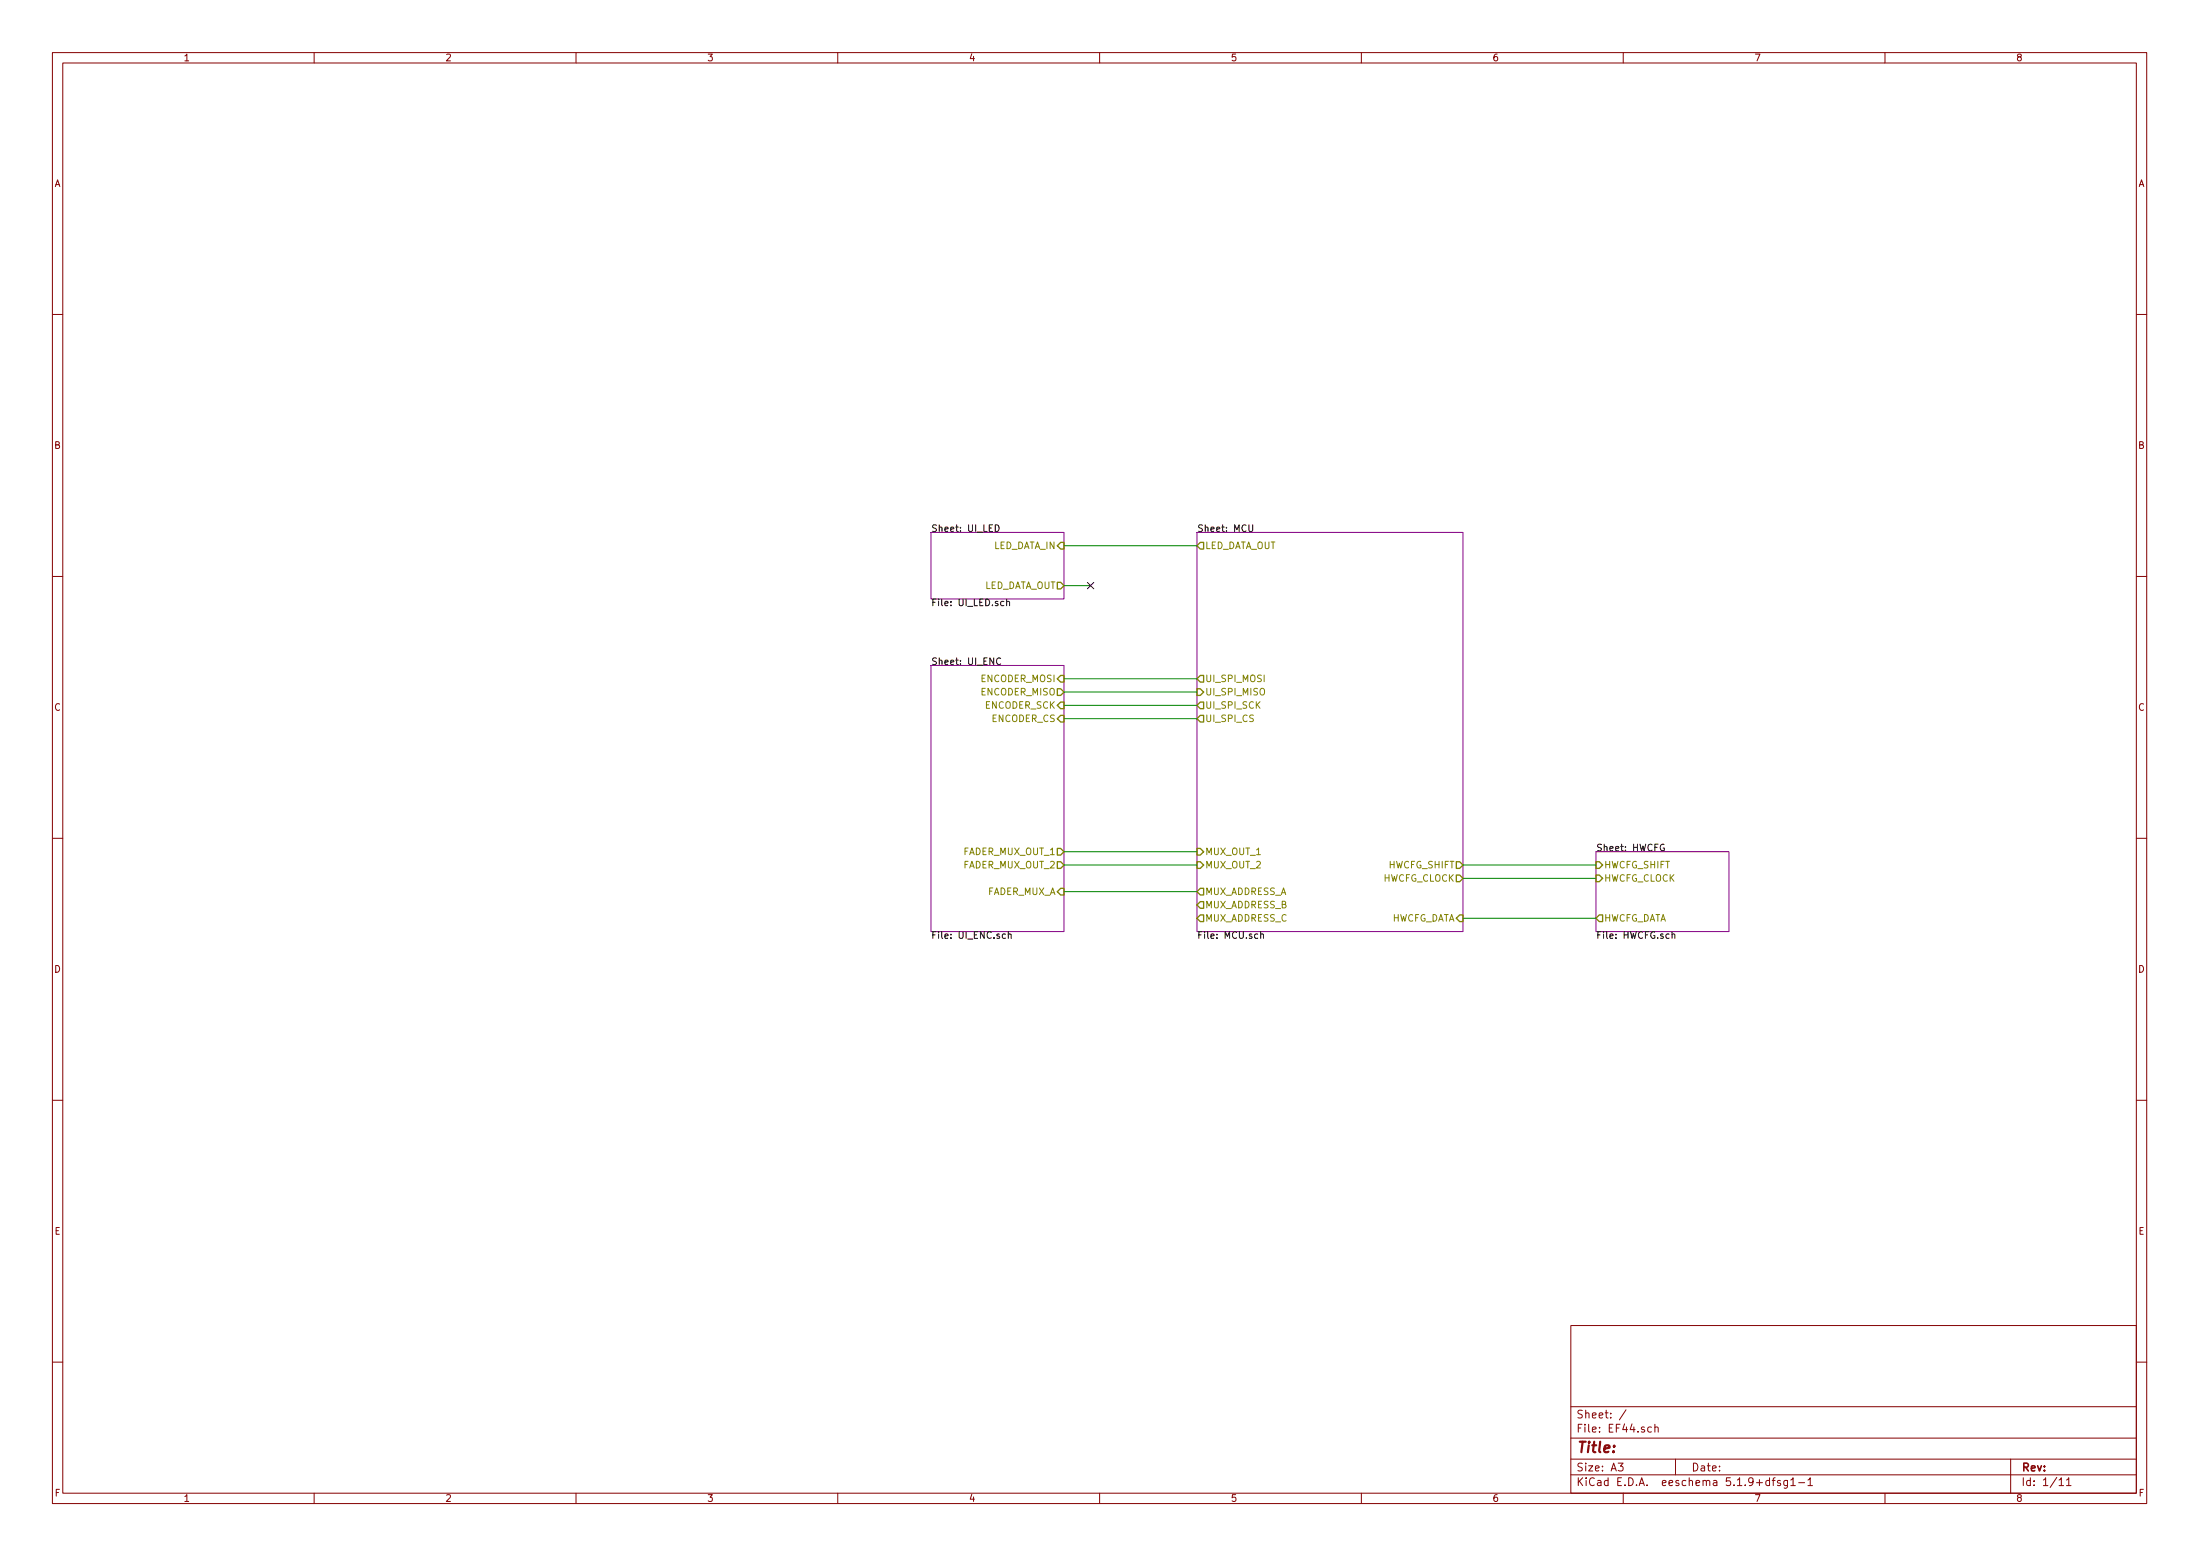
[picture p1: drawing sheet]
EESchema Schematic File Version 4
EELAYER 30 0
EELAYER END
$Descr A3 16535 11693
encoding utf-8
Sheet 1 11
Title ""
Date ""
Rev ""
Comp ""
Comment1 ""
Comment2 ""
Comment3 ""
Comment4 ""
$EndDescr
$Sheet
S 7000 4000 1000 500 
U 5D735388
F0 "UI_LED" 50
F1 "UI_LED.sch" 50
F2 "LED_DATA_IN" I R 8000 4100 50 
F3 "LED_DATA_OUT" O R 8000 4400 50 
$EndSheet
$Sheet
S 12000 6400 1000 600 
U 5DC2DC06
F0 "HWCFG" 50
F1 "HWCFG.sch" 50
F2 "HWCFG_DATA" O L 12000 6900 50 
F3 "HWCFG_CLOCK" I L 12000 6600 50 
F4 "HWCFG_SHIFT" I L 12000 6500 50 
$EndSheet
$Sheet
S 9000 4000 2000 3000
U 5D757C78
F0 "MCU" 50
F1 "MCU.sch" 50
F2 "MUX_ADDRESS_A" O L 9000 6700 50 
F3 "MUX_ADDRESS_B" O L 9000 6800 50 
F4 "MUX_ADDRESS_C" O L 9000 6900 50 
F5 "MUX_OUT_1" I L 9000 6400 50 
F6 "MUX_OUT_2" I L 9000 6500 50 
F7 "LED_DATA_OUT" O L 9000 4100 50 
F8 "HWCFG_DATA" I R 11000 6900 50 
F9 "HWCFG_CLOCK" O R 11000 6600 50 
F10 "HWCFG_SHIFT" O R 11000 6500 50 
F11 "UI_SPI_MOSI" O L 9000 5100 50 
F12 "UI_SPI_MISO" I L 9000 5200 50 
F13 "UI_SPI_SCK" O L 9000 5300 50 
F14 "UI_SPI_CS" O L 9000 5400 50 
$EndSheet
Wire Wire Line
	9000 4100 8000 4100
Wire Wire Line
	11000 6500 12000 6500
Wire Wire Line
	11000 6600 12000 6600
Wire Wire Line
	11000 6900 12000 6900
Wire Wire Line
	8000 4400 8200 4400
NoConn ~ 8200 4400
$Sheet
S 7000 5000 1000 2000
U 5D744189
F0 "UI_ENC" 50
F1 "UI_ENC.sch" 50
F2 "ENCODER_MISO" O R 8000 5200 50 
F3 "ENCODER_MOSI" I R 8000 5100 50 
F4 "ENCODER_SCK" I R 8000 5300 50 
F5 "ENCODER_CS" I R 8000 5400 50 
F6 "FADER_MUX_OUT_1" O R 8000 6400 50 
F7 "FADER_MUX_A" I R 8000 6700 50 
F8 "FADER_MUX_OUT_2" O R 8000 6500 50 
$EndSheet
Wire Wire Line
	8000 5100 9000 5100
Wire Wire Line
	9000 5200 8000 5200
Wire Wire Line
	8000 5300 9000 5300
Wire Wire Line
	9000 5400 8000 5400
Wire Wire Line
	8000 6400 9000 6400
Wire Wire Line
	9000 6500 8000 6500
Wire Wire Line
	8000 6700 9000 6700
$EndSCHEMATC
